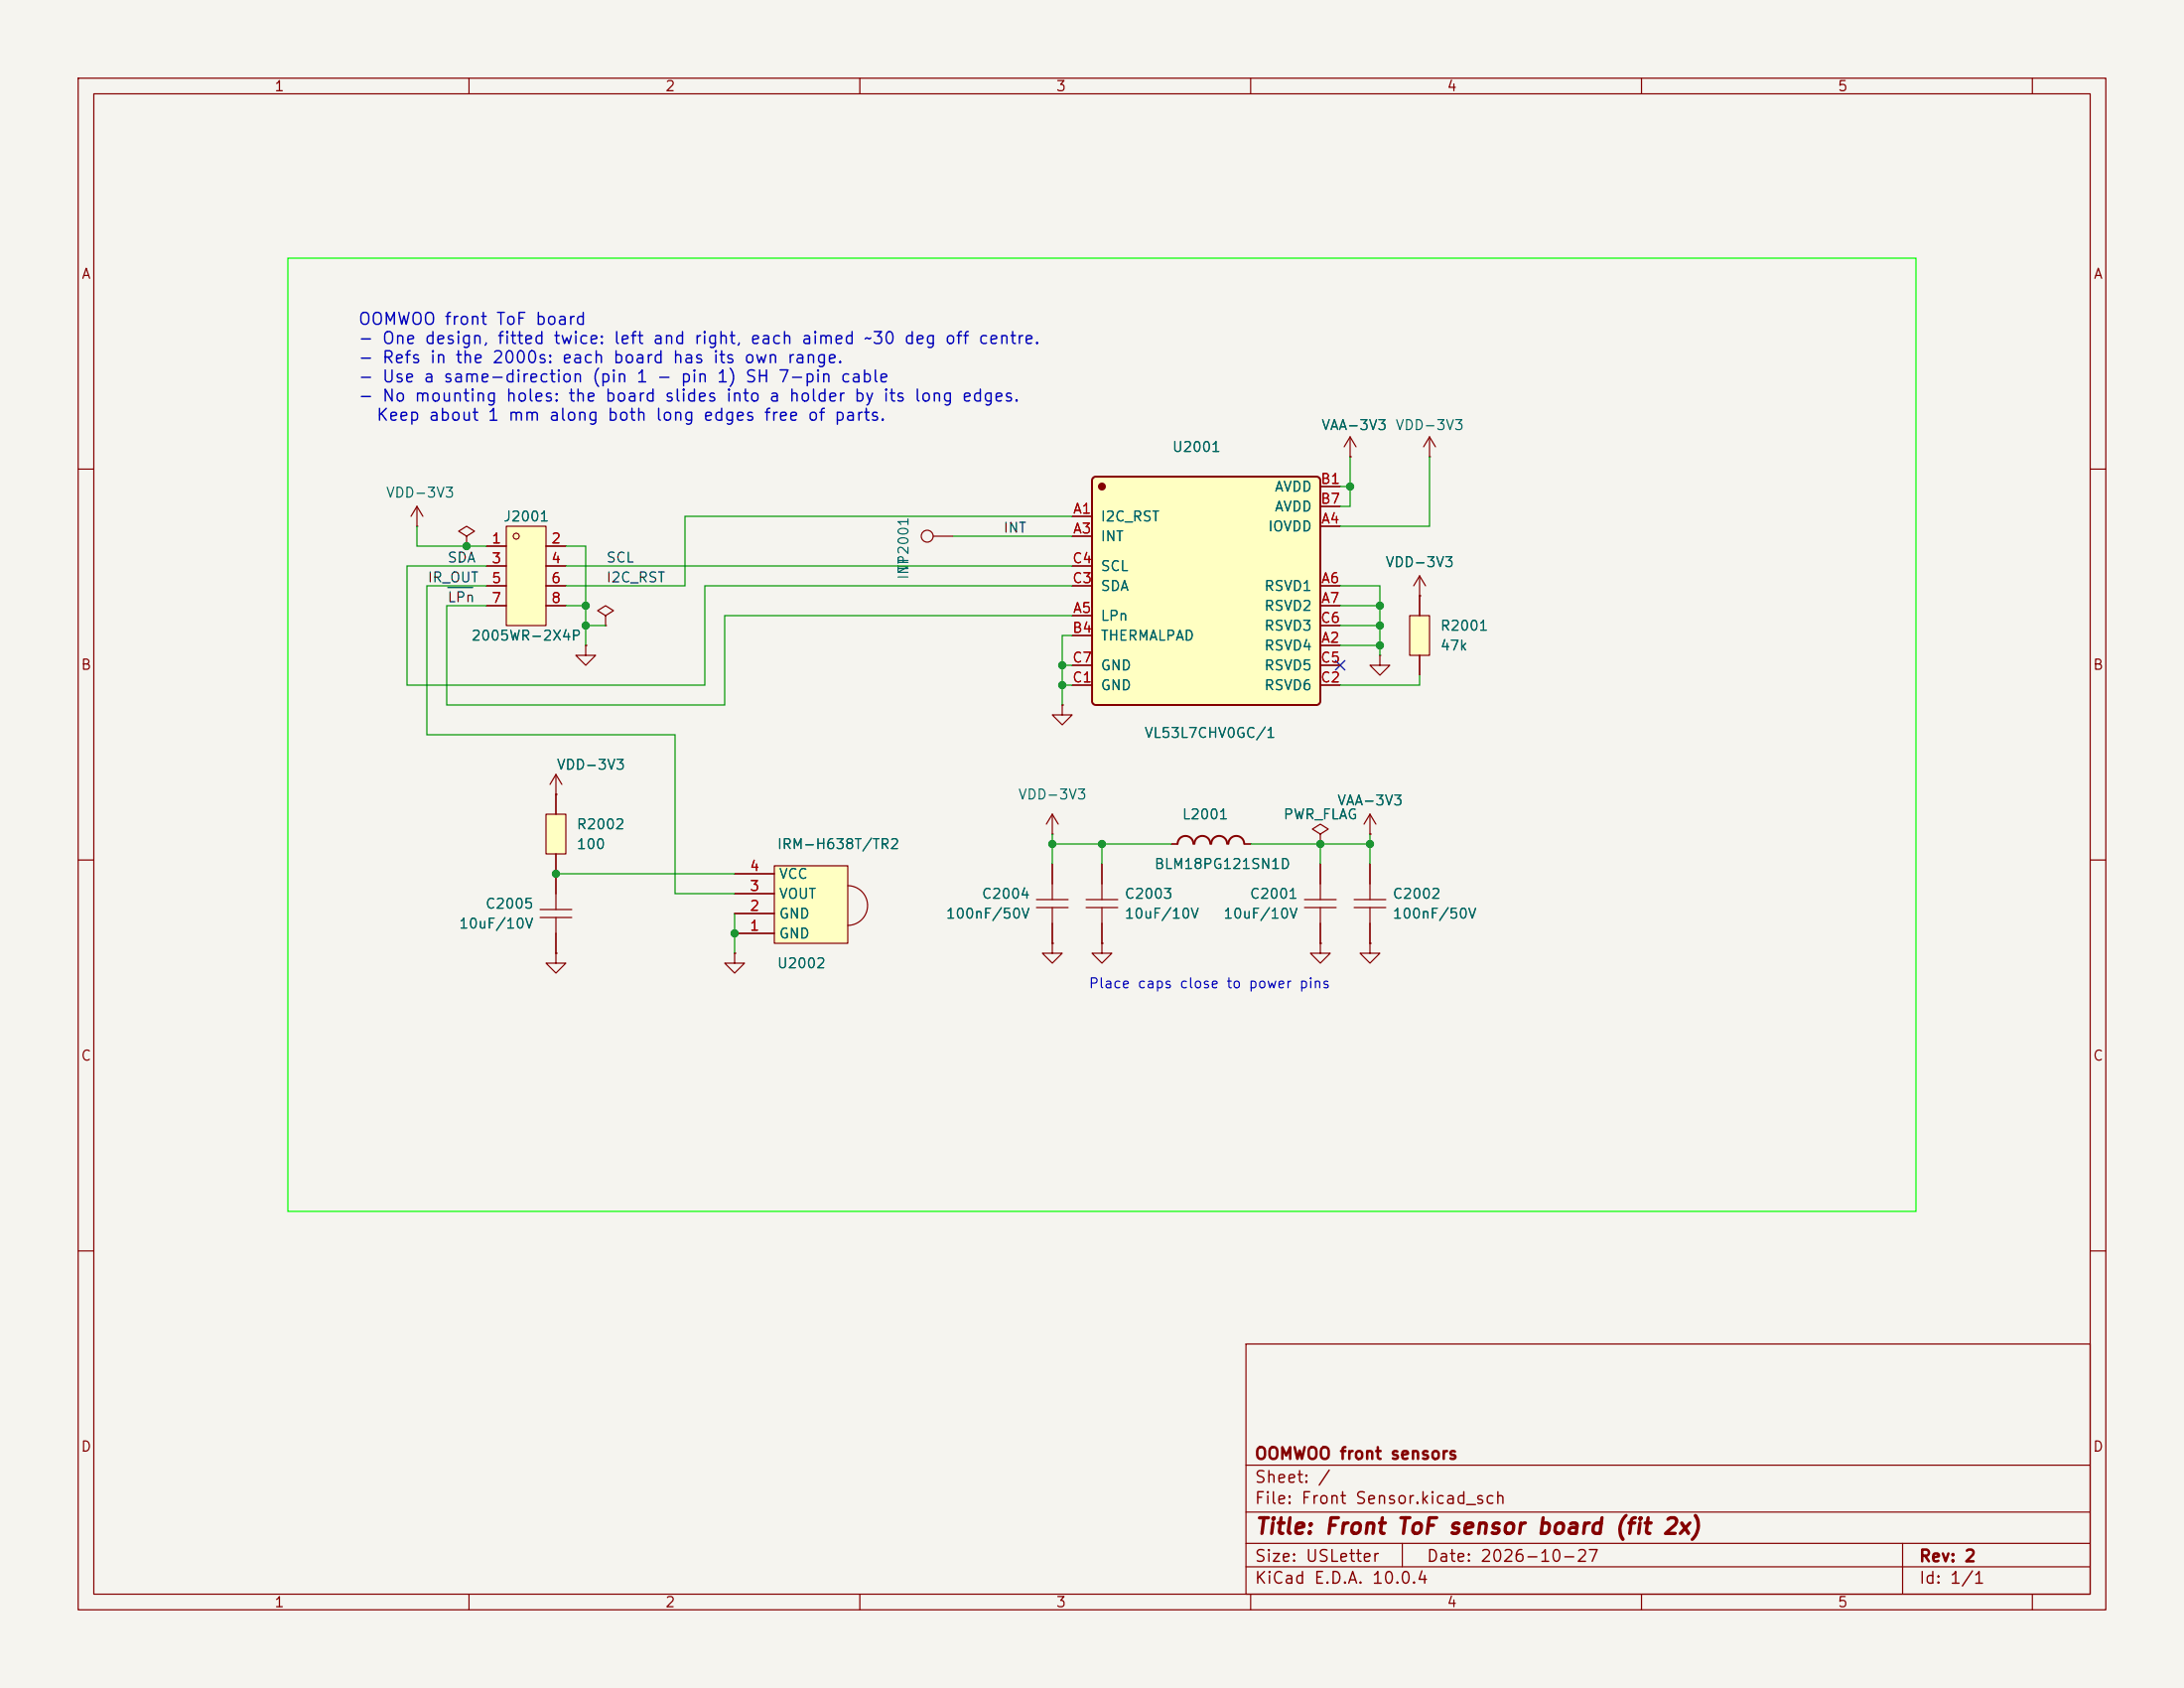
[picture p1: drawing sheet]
<svg xmlns="http://www.w3.org/2000/svg" width="279mm" height="216mm" viewBox="0 0 279 216" stroke-linecap="round" stroke-linejoin="round" font-family="sans-serif">
<path d="M0 0h279.4v215.9h-279.4z" fill="#f5f4ef" stroke="#f5f4ef" stroke-width=".13"/>
<g fill="none" stroke="#840000" stroke-width=".15">
<path d="M10 10h259.4v195.9h-259.4zM12 12h255.4v191.9h-255.4zM60 10v2M110 10v2M160 10v2M210 10v2M260 10v2M10 60h2M267.4 60h2M10 110h2M267.4 110h2M141 120.7v1.2h1.2l-1.2 1.3-1.3-1.3h1.3"/>
<path d="M141 120.7h.1M10 160h2M159.4 171.9h108v32h-108zM267.4 160h2M159.4 197.4h108M159.4 193.4h108M159.4 187.4h108M179.4 197.4v3M243.4 197.4v6.5M60 203.9v2M110 203.9v2M159.4 200.4h108"/>
<path d="M160 203.9v2M210 203.9v2M260 203.9v2"/>
</g>
<path d="M139.8 61.1l.3-.1h28.3l.4 .1 .1 .3v28.3a.51 .51 0 0 1-.5 .5h-28.2l-.4-.2-.1-.2v-28.3z" fill="#ffffc2"/>
<circle cx="141" cy="62.2" r=".38" fill="#840000" stroke="#840000" stroke-width=".25"/>
<path d="M139.8 61.1l.3-.1h28.3l.4 .1 .1 .3v28.3a.51 .51 0 0 1-.5 .5h-28.2l-.4-.2-.1-.2v-28.3z" fill="none" stroke="#840000" stroke-width=".25"/>
<g fill="none" stroke="#840000" stroke-width=".15">
<path d="M137.2 66h2.5M137.2 68.6h2.5M137.2 78.7h2.5M137.2 74.9h2.5M137.2 72.4h2.5M168.9 67.3h2.5M168.9 74.9h2.5M168.9 77.5h2.5M168.9 62.2h2.5M168.9 64.8h2.5M71.1 99.1l-.7 1.2M71.1 99.1l.8 1.2"/>
<path d="M71.1 99.1v2.5M137.2 81.3h2.5M137.2 87.6h2.5M137.2 85.1h2.5M168.9 82.6h2.5M168.9 87.6h2.5M168.9 85.1h2.5M168.9 80h2.5M71.1 101.6h.1M168.9 106.7l1-.7-1-.6-1 .6 1 .7v1.3M168.9 108h.1"/>
</g>
<path d="M180.3 78.7h2.6v5.1h-2.6z" fill="#ffffc2"/>
<g fill="none" stroke="#840000" stroke-width=".15">
<path d="M172.7 58.4h.1M172.7 55.9l-.7 1.3M172.7 55.9l.8 1.3M172.7 55.9v2.5M182.9 58.4h.1M182.9 55.9l-.8 1.3M182.9 55.9l.7 1.3M182.9 55.9v2.5M59.7 68.6l1-.7-1-.6-1 .6 1 .7v1.3M59.7 69.9h.1M180.3 78.7h2.6v5.1h-2.6zM181.6 76.2v2.5"/>
<path d="M74.9 82.6v1.2h1.3l-1.3 1.3-1.2-1.3h1.2M74.9 82.6h.1M135.9 90.2v1.2h1.3l-1.3 1.3-1.3-1.3h1.3M135.9 90.2h.1M176.5 83.8v1.3h1.3l-1.3 1.3-1.2-1.3h1.2M176.5 83.8h.1M181.6 83.8v2.6M132.6 115.1h4M132.6 116.1h4M134.6 110.5v4.6M134.6 116.1v4.6"/>
</g>
<path d="M69.8 104.1h2.6v5.1h-2.6z" fill="#ffffc2"/>
<g fill="none" stroke="#840000" stroke-width=".15">
<path d="M77.5 78.7l1-.6-1-.6-1 .6 1 .6v1.3M119.4 68.6h2.5M77.5 80h.1M69.8 104.1h2.6v5.1h-2.6zM71.1 101.6v2.5M71.1 109.2v2.6M134.6 120.7v1.2h1.3l-1.3 1.3-1.3-1.3h1.3M134.6 120.7h.1"/>
<circle cx="118.6" cy="68.6" r=".76"/>
</g>
<path d="M99.1 110.7h9.4v10h-9.4z" fill="#ffffc2"/>
<g fill="none" stroke="#840000" stroke-width=".15">
<path d="M53.3 67.3h.1M53.3 64.8l-.7 1.2M53.3 64.8l.8 1.2M53.3 64.8v2.5M181.6 76.2h.1M181.6 73.7l-.8 1.2M181.6 73.7l.8 1.2M181.6 73.7v2.5M69.1 116.3h4M69.1 117.4h4M71.1 111.8v4.5M71.1 117.4v4.5"/>
<path d="M94 119.4h5.1M94 116.8h5.1M94 114.3h5.1M94 111.8h5.1M99.1 110.7h9.4v10h-9.4zM108.5 113.3a2.54 2.54 0 0 1 2.5 2.5 2.54 2.54 0 0 1-2.5 2.6M134.6 106.7h.1M134.6 104.1l-.7 1.3M134.6 104.1l.8 1.3M134.6 104.1v2.6M138.9 115.1h4.1M138.9 116.1h4.1"/>
<path d="M141 110.5v4.6M141 116.1v4.6M71.1 121.9v1.3h1.3l-1.3 1.3-1.3-1.3h1.3M71.1 121.9h.1M94 121.9v1.3h1.2l-1.2 1.3-1.3-1.3h1.3M94 121.9h.1"/>
</g>
<path d="M64.8 67.3h5v12.7h-5z" fill="#ffffc2"/>
<g fill="none" stroke="#840000" stroke-width=".15">
<path d="M172.7 58.4h.1M59.7 69.9h.1M62.2 69.9h2.6M62.2 72.4h2.6M62.2 74.9h2.6M62.2 77.5h2.6M64.8 67.3h5v12.7h-5zM69.8 69.9h2.6M69.8 72.4h2.6M69.8 74.9h2.6M69.8 77.5h2.6M137.2 72.4h2.5"/>
<path d="M137.2 74.9h2.5M137.2 66h2.5M137.2 68.6h2.5M137.2 78.7h2.5M168.9 74.9h2.5M168.9 77.5h2.5M168.9 67.3h2.5M168.9 62.2h2.5M168.9 64.8h2.5M181.6 76.2h.1M181.6 76.2v2.5M74.9 82.6h.1"/>
<path d="M135.9 90.2h.1M137.2 81.3h2.5M137.2 87.6h2.5M137.2 85.1h2.5M168.9 82.6h2.5M168.9 87.6h2.5M168.9 85.1h2.5M168.9 80h2.5M181.6 83.8v2.6M71.1 101.6h.1M71.1 101.6v2.5M71.1 109.2v5.1"/>
<path d="M71.1 119.4v2.5M94 119.4h5.1M94 116.8h5.1M94 114.3h5.1M94 111.8h5.1M134.6 110.5v2.5M134.6 118.1v2.6M141 110.5v2.5M141 118.1v2.6M149.9 108h.7M159.3 108h.7M166.9 115.1h4"/>
<path d="M166.9 116.1h4M168.9 108h.1M168.9 110.5v4.6M168.9 116.1v4.6M173.2 115.1h4.1M173.2 116.1h4.1M175.3 106.7h.1M175.3 104.1v2.6M175.3 110.5v4.6M175.3 116.1v4.6M175.3 104.1l-.8 1.3M175.3 104.1l.7 1.3"/>
<path d="M71.1 121.9h.1M94 121.9h.1M134.6 120.7h.1M141 120.7h.1M168.9 120.7v1.2h1.3l-1.3 1.3-1.3-1.3h1.3M168.9 120.7h.1M175.3 120.7v1.2h1.2l-1.2 1.3-1.3-1.3h1.3M175.3 120.7h.1"/>
<circle cx="66" cy="68.6" r=".38"/>
</g>
<path d="M150.7 107.9a1.01 1.01 0 0 1 1-1 1.01 1.01 0 0 1 1 1M152.8 107.9a1.01 1.01 0 0 1 1-1 1.01 1.01 0 0 1 1 1M155 107.9a1.01 1.01 0 0 1 1-1 1.01 1.01 0 0 1 1 1M157.1 107.9a1.01 1.01 0 0 1 1.1-1 1.01 1.01 0 0 1 1 1" fill="none" stroke="#840000" stroke-width=".25"/>
<path d="M57.3 75.2h3.2" fill="none" stroke="#0f0f0f" stroke-width=".15"/>
<g fill="none" stroke="#009600" stroke-width=".15">
<path d="M172.7 58.4v6.4h-1.3M182.9 58.4v8.9h-11.5M53.3 67.3v2.6h8.9M62.2 77.5h-5.1v12.7h35.6v-11.5h44.5M62.2 74.9h-7.6v19.1h31.8v20.3h7.6M62.2 72.4h-10.1v15.2h38.1v-12.7h47M72.4 77.5h2.5M72.4 72.4h64.8M72.4 69.9h2.5v12.7M121.9 68.6h15.3M137.2 66h-49.6v8.9h-15.2M171.4 77.5h5.1"/>
<path d="M171.4 74.9h5.1v8.9M171.4 62.2h1.3M74.9 80h2.6M135.9 87.6h1.3M135.9 85.1h1.3M137.2 81.3h-1.3v8.9M171.4 82.6h5.1M171.4 80h5.1M181.6 86.4v1.2h-10.2M71.1 111.8h22.9M94 116.8v5.1M134.6 108h15.3"/>
<path d="M134.6 106.7v3.8M141 108v2.5M160 108h15.3M168.9 108v2.5M175.3 106.7v3.8"/>
</g>
<path d="M170.8 84.5l1.3 1.2M172.1 84.5l-1.3 1.2" fill="none" stroke="#000084" stroke-width=".15"/>
<path d="M36.8 33h208.3v121.9h-208.3z" fill="none" stroke="#0f0" stroke-width=".15"/>
<g fill="#009600" stroke="#009600" stroke-width=".13">
<circle cx="59.7" cy="69.9" r=".46"/>
<circle cx="74.9" cy="77.5" r=".46"/>
<circle cx="74.9" cy="80" r=".46"/>
<circle cx="141" cy="108" r=".46"/>
<circle cx="168.9" cy="108" r=".46"/>
<circle cx="135.9" cy="87.6" r=".46"/>
<circle cx="172.7" cy="62.2" r=".46"/>
<circle cx="176.5" cy="82.6" r=".46"/>
<circle cx="176.5" cy="80" r=".46"/>
<circle cx="176.5" cy="77.5" r=".46"/>
<circle cx="175.3" cy="108" r=".46"/>
<circle cx="134.6" cy="108" r=".46"/>
<circle cx="135.9" cy="85.1" r=".46"/>
<circle cx="94" cy="119.4" r=".46"/>
<circle cx="71.1" cy="111.8" r=".46"/>
</g>
<text font-size="2" fill="#840000" x="160.4" y="196.7">Title: Front ToF sensor board (fit 2x)</text>
<g font-size="1.5" fill="#0000c2">
<text x="45.7" y="41.9">OOMWOO front ToF board</text>
<text x="45.7" y="44.4">- One design, fitted twice: left and right, each aimed ~30 deg off centre.</text>
<text x="45.7" y="46.8">- Refs in the 2000s: each board has its own range.</text>
<text x="45.7" y="49.3">- Use a same-direction (pin 1 - pin 1) SH 7-pin cable</text>
<text x="45.7" y="51.8">- No mounting holes: the board slides into a holder by its long edges.</text>
<text x="48" y="54.2">Keep about 1 mm along both long edges free of parts.</text>
</g>
<g font-size="1.5" fill="#840000">
<text x="160.4" y="190">Sheet: /</text>
<text x="160.4" y="187">OOMWOO front sensors</text>
<text x="160.4" y="192.7">File: Front Sensor.kicad_sch</text>
<text x="160.4" y="202.9">KiCad E.D.A. 10.0.4</text>
<text x="160.4" y="200.1">Size: USLetter</text>
<text x="182.4" y="200.1">Date: 2026-10-27</text>
<text x="245.4" y="200.1">Rev: 2</text>
<text x="245.4" y="202.9">Id: 1/1</text>
</g>
<g font-size="1.3" fill="#840000">
<text x="35" y="12">1</text>
<text x="85" y="12">2</text>
<text x="135" y="12">3</text>
<text x="185" y="12">4</text>
<text x="235" y="12">5</text>
<text x="10.3" y="36">A</text>
<text x="267.7" y="36">A</text>
<text x="10.3" y="86">B</text>
<text x="267.7" y="86">B</text>
<text x="10.3" y="136">C</text>
<text x="267.7" y="136">C</text>
<text x="10.3" y="186">D</text>
<text x="267.7" y="186">D</text>
<text x="35" y="205.9">1</text>
<text x="85" y="205.9">2</text>
<text x="135" y="205.9">3</text>
<text x="185" y="205.9">4</text>
<text x="235" y="205.9">5</text>
</g>
<g font-size="1.3" fill="#006464">
<text x="149.9" y="58.1">U2001</text>
<text x="169" y="55.3">VAA-3V3</text>
<text x="178.4" y="55.3">VDD-3V3</text>
<text x="49.3" y="64">VDD-3V3</text>
<text x="163" y="63.2">AVDD</text>
<text x="163" y="65.7">AVDD</text>
<text x="64.3" y="67">J2001</text>
<text x="140.7" y="67">I2C_RST</text>
<text x="140.7" y="69.6">INT</text>
<text x="162.1" y="68.3">IOVDD</text>
<text x="116.5" y="74.2" transform="rotate(-90 116.5 74.2)">INT</text>
<text x="116.5" y="73.3" transform="rotate(-90 116.5 73.3)">TP2001</text>
<text x="140.7" y="75.9">SDA</text>
<text x="140.7" y="73.4">SCL</text>
<text x="161.6" y="75.9">RSVD1</text>
<text x="177.2" y="72.9">VDD-3V3</text>
<text x="60.2" y="82.3">2005WR-2X4P</text>
<text x="140.7" y="79.7">LPn</text>
<text x="140.7" y="82.3">THERMALPAD</text>
<text x="161.6" y="83.5">RSVD4</text>
<text x="161.6" y="78.4">RSVD2</text>
<text x="161.6" y="81">RSVD3</text>
<text x="184.2" y="83.5">47k</text>
<text x="184.2" y="81">R2001</text>
<text x="140.7" y="88.6">GND</text>
<text x="140.7" y="86.1">GND</text>
<text x="161.6" y="88.6">RSVD6</text>
<text x="161.6" y="86.1">RSVD5</text>
<text x="146.3" y="94.7">VL53L7CHV0GC/1</text>
<text x="71.1" y="98.8">VDD-3V3</text>
<text x="73.7" y="106.4">R2002</text>
<text x="130.2" y="102.6">VDD-3V3</text>
<text x="151.1" y="105.1">L2001</text>
<text x="164.1" y="105.1">PWR_FLAG</text>
<text x="171" y="103.3">VAA-3V3</text>
<text x="73.7" y="108.9">100</text>
<text x="99.3" y="108.9">IRM-H638T/TR2</text>
<text x="99.6" y="112.7">VCC</text>
<text x="147.6" y="111.5">BLM18PG121SN1D</text>
<text x="58.6" y="119.1">10uF/10V</text>
<text x="62" y="116.5">C2005</text>
<text x="99.6" y="117.8">GND</text>
<text x="99.6" y="115.3">VOUT</text>
<text x="120.9" y="117.8">100nF/50V</text>
<text x="125.5" y="115.3">C2004</text>
<text x="143.8" y="117.8">10uF/10V</text>
<text x="143.8" y="115.3">C2003</text>
<text x="156.4" y="117.8">10uF/10V</text>
<text x="159.8" y="115.3">C2001</text>
<text x="178.1" y="115.3">C2002</text>
<text x="178.1" y="117.8">100nF/50V</text>
<text x="99.3" y="124.2">U2002</text>
<text x="99.6" y="120.4">GND</text>
</g>
<g font-size="1.3" fill="#a90000">
<text x="168.8" y="62.2">B1</text>
<text x="168.8" y="64.7">B7</text>
<text x="62.8" y="69.8">1</text>
<text x="70.4" y="69.8">2</text>
<text x="137.2" y="66">A1</text>
<text x="137.2" y="68.6">A3</text>
<text x="168.9" y="67.3">A4</text>
<text x="62.8" y="72.4">3</text>
<text x="62.8" y="74.9">5</text>
<text x="62.8" y="77.4">7</text>
<text x="70.4" y="72.4">4</text>
<text x="70.4" y="74.9">6</text>
<text x="70.4" y="77.4">8</text>
<text x="137.1" y="74.9">C3</text>
<text x="137.1" y="72.4">C4</text>
<text x="168.9" y="74.9">A6</text>
<text x="168.9" y="77.4">A7</text>
<text x="137.1" y="81.3">B4</text>
<text x="137.2" y="78.7">A5</text>
<text x="168.8" y="80">C6</text>
<text x="168.9" y="82.5">A2</text>
<text x="137.1" y="87.6">C1</text>
<text x="137.1" y="85.1">C7</text>
<text x="168.8" y="87.6">C2</text>
<text x="168.8" y="85.1">C5</text>
<text x="95.8" y="111.7">4</text>
<text x="95.8" y="119.4">1</text>
<text x="95.8" y="116.8">2</text>
<text x="95.8" y="114.3">3</text>
</g>
<g font-size="1.3" fill="#0f0f0f">
<text x="128.3" y="68.5">INT</text>
<text x="54.6" y="74.8">IR_OUT</text>
<text x="57.1" y="72.3">SDA</text>
<text x="57.1" y="77.3">LPn</text>
<text x="77.5" y="72.3">SCL</text>
<text x="77.5" y="74.8">I2C_RST</text>
</g>
<text font-size="1.3" fill="#0000c2" x="139.2" y="126.7">Place caps close to power pins</text>
</svg>
